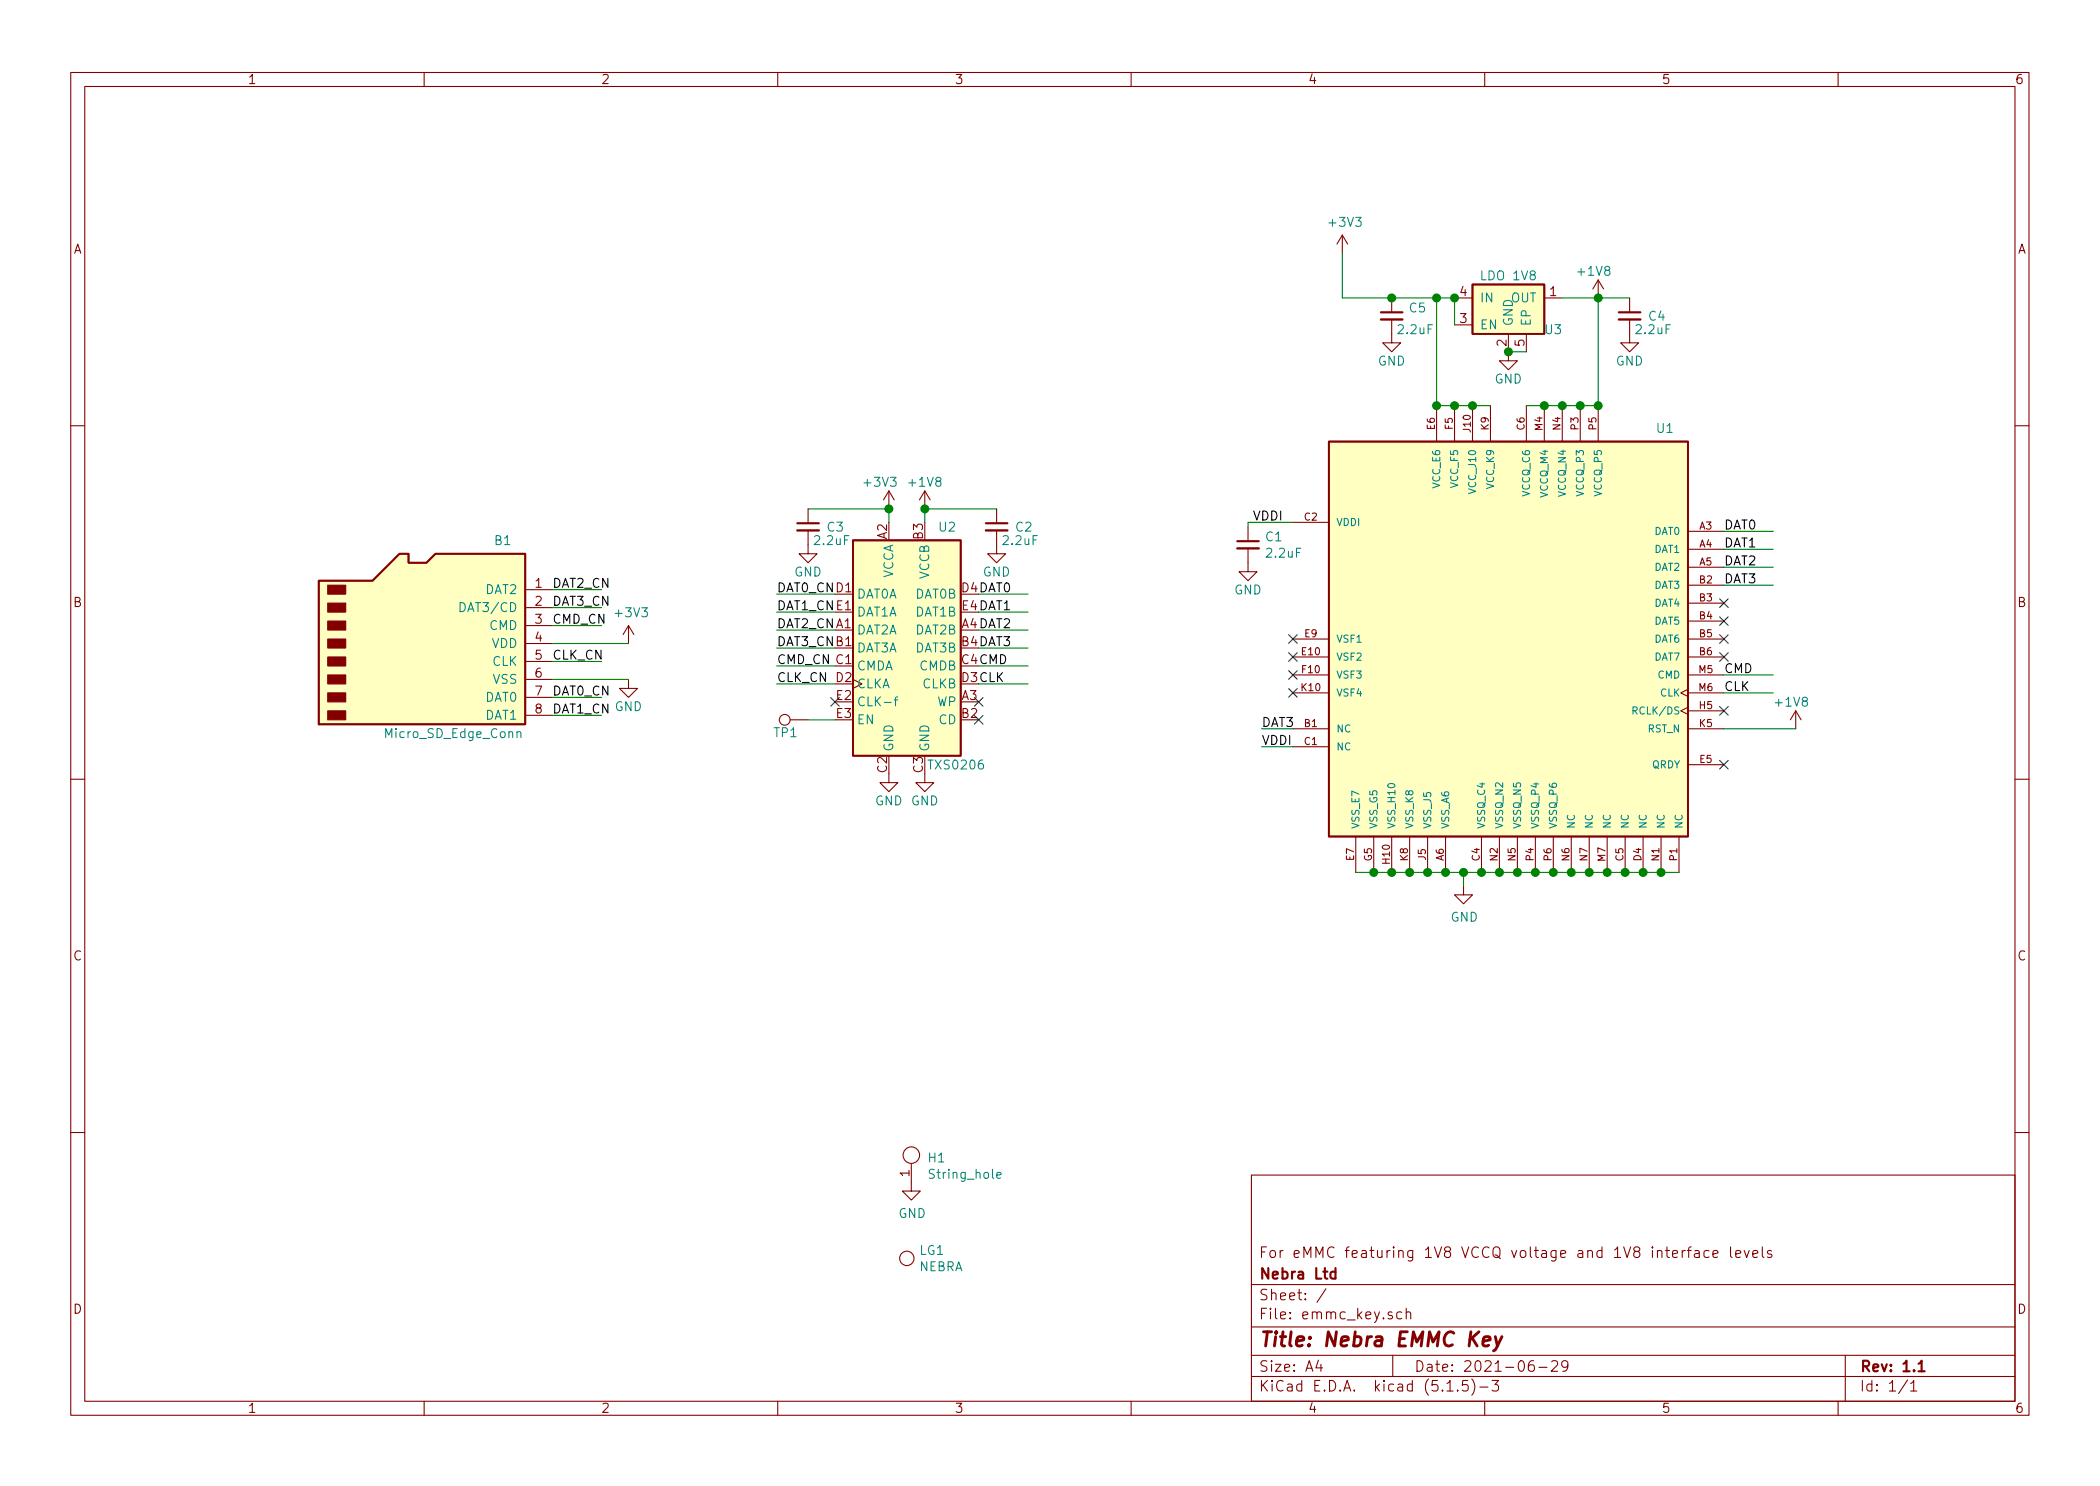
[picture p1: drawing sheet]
EESchema Schematic File Version 4
EELAYER 30 0
EELAYER END
$Descr A4 11693 8268
encoding utf-8
Sheet 1 1
Title "Nebra EMMC Key"
Date "2021-06-29"
Rev "1.1"
Comp "Nebra Ltd"
Comment1 "For eMMC featuring 1V8 VCCQ voltage and 1V8 interface levels"
Comment2 ""
Comment3 ""
Comment4 ""
$EndDescr
$Comp
L emms_key:EMMC_THGBMJG U1
U 1 1
P 8400 3550
F 0 "U1" H 9325 4725 50  0000 R CNN
F 1 "EMMC Module" H 9500 2375 50  0001 R CNN
F 2 "emmc_key:BGA153N50P14X14_1150X1300X80" H 5600 3150 50  0001 C CNN
F 3 "https://datasheet.lcsc.com/szlcsc/2004271813_TOSHIBA-THGBMJG6C1LBAIL_C524518.pdf" H 5600 3150 50  0001 C CNN
F 4 "THGAMRG8T13BAIL" H 8400 3550 50  0001 C CNN "Part Number"
F 5 "KIOXIA" H 8400 3550 50  0001 C CNN "Manufacturer"
F 6 "EMMC FLASH MODULE, 256GBIT 153FBGA" H 8400 3550 50  0001 C CNN "Description"
F 7 "11" H 8400 3550 50  0001 C CNN "Price [1k]"
	1    8400 3550
	1    0    0    -1  
$EndComp
$Comp
L emms_key:Micro_SD_Edge_Conn B1
U 1 1
P 2400 3625
F 0 "B1" H 2800 4250 50  0000 C CNN
F 1 "Micro_SD_Edge_Conn" H 2525 3175 50  0000 C CNN
F 2 "emmc_key:MICRO_SD_EDGE" H 3225 3425 50  0001 C CNN
F 3 "" H 3225 3425 50  0001 C CNN
	1    2400 3625
	1    0    0    -1  
$EndComp
Wire Wire Line
	9600 2950 9875 2950
Text Label 9600 2950 0    50   ~ 0
DAT0
Wire Wire Line
	9600 3050 9875 3050
Wire Wire Line
	9600 3150 9875 3150
Wire Wire Line
	9600 3250 9875 3250
Text Label 9600 3050 0    50   ~ 0
DAT1
Text Label 9600 3150 0    50   ~ 0
DAT2
Text Label 9600 3250 0    50   ~ 0
DAT3
Wire Wire Line
	3075 3875 3350 3875
Text Label 3075 3875 0    50   ~ 0
DAT0_CN
Wire Wire Line
	3075 3975 3350 3975
Wire Wire Line
	3075 3275 3350 3275
Wire Wire Line
	3075 3375 3350 3375
Text Label 3075 3975 0    50   ~ 0
DAT1_CN
Text Label 3075 3275 0    50   ~ 0
DAT2_CN
Text Label 3075 3375 0    50   ~ 0
DAT3_CN
Wire Wire Line
	9600 3750 9875 3750
Wire Wire Line
	9600 3850 9875 3850
Text Label 9600 3750 0    50   ~ 0
CMD
Text Label 9600 3850 0    50   ~ 0
CLK
Wire Wire Line
	3075 3475 3350 3475
Wire Wire Line
	3075 3675 3350 3675
Text Label 3075 3475 0    50   ~ 0
CMD_CN
Text Label 3075 3675 0    50   ~ 0
CLK_CN
$Comp
L power:GND #PWR0101
U 1 1
P 3500 3775
F 0 "#PWR0101" H 3500 3525 50  0001 C CNN
F 1 "GND" H 3500 3625 50  0000 C CNN
F 2 "" H 3500 3775 50  0001 C CNN
F 3 "" H 3500 3775 50  0001 C CNN
	1    3500 3775
	1    0    0    -1  
$EndComp
$Comp
L power:GND #PWR0102
U 1 1
P 8150 4925
F 0 "#PWR0102" H 8150 4675 50  0001 C CNN
F 1 "GND" H 8155 4752 50  0000 C CNN
F 2 "" H 8150 4925 50  0001 C CNN
F 3 "" H 8150 4925 50  0001 C CNN
	1    8150 4925
	1    0    0    -1  
$EndComp
Wire Wire Line
	3075 3775 3500 3775
$Comp
L power:+3V3 #PWR0103
U 1 1
P 3500 3575
F 0 "#PWR0103" H 3500 3425 50  0001 C CNN
F 1 "+3V3" H 3515 3748 50  0000 C CNN
F 2 "" H 3500 3575 50  0001 C CNN
F 3 "" H 3500 3575 50  0001 C CNN
	1    3500 3575
	1    0    0    -1  
$EndComp
$Comp
L power:+3V3 #PWR0104
U 1 1
P 7475 1400
F 0 "#PWR0104" H 7475 1250 50  0001 C CNN
F 1 "+3V3" H 7490 1573 50  0000 C CNN
F 2 "" H 7475 1400 50  0001 C CNN
F 3 "" H 7475 1400 50  0001 C CNN
	1    7475 1400
	1    0    0    -1  
$EndComp
Wire Wire Line
	3075 3575 3500 3575
$Comp
L Device:C_Small C1
U 1 1
P 6950 3025
F 0 "C1" H 7042 3071 50  0000 L CNN
F 1 "2.2uF" H 7042 2980 50  0000 L CNN
F 2 "Capacitor_SMD:C_0402_1005Metric" H 6950 3025 50  0001 C CNN
F 3 "" H 6950 3025 50  0001 C CNN
F 4 "CL05A225MP5NSNC" H 6950 3025 50  0001 C CNN "Part Number"
F 5 "Samsung" H 6950 3025 50  0001 C CNN "Manufacturer"
F 6 "0.045" H 6950 3025 50  0001 C CNN "Price [1k]"
F 7 "CAP CER 2.2UF 10V X7R 0603" H 6950 3025 50  0001 C CNN "Description"
	1    6950 3025
	1    0    0    -1  
$EndComp
$Comp
L power:GND #PWR0107
U 1 1
P 6950 3125
F 0 "#PWR0107" H 6950 2875 50  0001 C CNN
F 1 "GND" H 6950 2975 50  0000 C CNN
F 2 "" H 6950 3125 50  0001 C CNN
F 3 "" H 6950 3125 50  0001 C CNN
	1    6950 3125
	1    0    0    -1  
$EndComp
Wire Wire Line
	7200 2900 6950 2900
Wire Wire Line
	6950 2900 6950 2925
NoConn ~ 9600 3350
NoConn ~ 9600 3450
NoConn ~ 9600 3550
NoConn ~ 9600 3650
NoConn ~ 9600 3950
NoConn ~ 9600 4250
NoConn ~ 7200 3750
NoConn ~ 7200 3850
NoConn ~ 7200 3650
NoConn ~ 7200 3550
$Comp
L Device:C_Small C5
U 1 1
P 7750 1750
F 0 "C5" H 7842 1796 50  0000 L CNN
F 1 "2.2uF" H 7775 1675 50  0000 L CNN
F 2 "Capacitor_SMD:C_0402_1005Metric" H 7750 1750 50  0001 C CNN
F 3 "" H 7750 1750 50  0001 C CNN
F 4 "CL05A225MP5NSNC" H 7750 1750 50  0001 C CNN "Part Number"
F 5 "Samsung" H 7750 1750 50  0001 C CNN "Manufacturer"
F 6 "0.045" H 7750 1750 50  0001 C CNN "Price [1k]"
F 7 "CAP CER 2.2UF 10V X7R 0603" H 7750 1750 50  0001 C CNN "Description"
	1    7750 1750
	1    0    0    -1  
$EndComp
$Comp
L power:GND #PWR0105
U 1 1
P 7750 1850
F 0 "#PWR0105" H 7750 1600 50  0001 C CNN
F 1 "GND" H 7750 1700 50  0000 C CNN
F 2 "" H 7750 1850 50  0001 C CNN
F 3 "" H 7750 1850 50  0001 C CNN
	1    7750 1850
	1    0    0    -1  
$EndComp
$Comp
L Device:C_Small C3
U 1 1
P 4500 2925
F 0 "C3" H 4600 2925 50  0000 L CNN
F 1 "2.2uF" H 4525 2850 50  0000 L CNN
F 2 "Capacitor_SMD:C_0402_1005Metric" H 4500 2925 50  0001 C CNN
F 3 "" H 4500 2925 50  0001 C CNN
F 4 "CL05A225MP5NSNC" H 4500 2925 50  0001 C CNN "Part Number"
F 5 "Samsung" H 4500 2925 50  0001 C CNN "Manufacturer"
F 6 "0.045" H 4500 2925 50  0001 C CNN "Price [1k]"
F 7 "CAP CER 2.2UF 10V X7R 0603" H 4500 2925 50  0001 C CNN "Description"
	1    4500 2925
	1    0    0    -1  
$EndComp
$Comp
L power:GND #PWR0106
U 1 1
P 4500 3025
F 0 "#PWR0106" H 4500 2775 50  0001 C CNN
F 1 "GND" H 4500 2875 50  0000 C CNN
F 2 "" H 4500 3025 50  0001 C CNN
F 3 "" H 4500 3025 50  0001 C CNN
	1    4500 3025
	1    0    0    -1  
$EndComp
Wire Wire Line
	7750 1650 8000 1650
Connection ~ 7750 1650
Wire Wire Line
	7475 1400 7475 1650
Wire Wire Line
	7475 1650 7750 1650
$Comp
L emms_key:String_hole H1
U 1 1
P 5075 6425
F 0 "H1" V 5089 6513 50  0000 L CNN
F 1 "String_hole" V 5180 6513 50  0000 L CNN
F 2 "MountingHole:MountingHole_2.2mm_M2" H 5075 6425 50  0001 C CNN
F 3 "" H 5075 6425 50  0001 C CNN
	1    5075 6425
	0    1    1    0   
$EndComp
$Comp
L power:GND #PWR0108
U 1 1
P 5075 6575
F 0 "#PWR0108" H 5075 6325 50  0001 C CNN
F 1 "GND" H 5080 6402 50  0000 C CNN
F 2 "" H 5075 6575 50  0001 C CNN
F 3 "" H 5075 6575 50  0001 C CNN
	1    5075 6575
	1    0    0    -1  
$EndComp
$Comp
L emms_key:Logo LG1
U 1 1
P 5050 7000
F 0 "LG1" H 5118 7046 50  0000 L CNN
F 1 "NEBRA" H 5118 6955 50  0000 L CNN
F 2 "emmc_key:NEBRA_LOGO" H 4870 7005 50  0001 C CNN
F 3 "" H 4870 7005 50  0001 C CNN
	1    5050 7000
	1    0    0    -1  
$EndComp
Wire Wire Line
	7200 4050 7025 4050
Wire Wire Line
	7200 4150 7025 4150
Text Label 7025 4050 0    50   ~ 0
DAT3
Text Label 6975 2900 0    50   ~ 0
VDDI
Text Label 7025 4150 0    50   ~ 0
VDDI
Wire Wire Line
	8200 2250 8300 2250
Wire Wire Line
	8800 2250 8900 2250
Wire Wire Line
	8500 2250 8600 2250
Connection ~ 8800 2250
Connection ~ 8600 2250
Wire Wire Line
	8600 2250 8700 2250
Connection ~ 8700 2250
Wire Wire Line
	8700 2250 8800 2250
Wire Wire Line
	8200 2250 8100 2250
Connection ~ 8200 2250
Connection ~ 8100 2250
Wire Wire Line
	8100 2250 8000 2250
Wire Wire Line
	7550 4850 7650 4850
Connection ~ 7650 4850
Wire Wire Line
	7650 4850 7750 4850
Connection ~ 7750 4850
Wire Wire Line
	7750 4850 7850 4850
Connection ~ 7850 4850
Wire Wire Line
	7850 4850 7950 4850
Connection ~ 7950 4850
Wire Wire Line
	7950 4850 8050 4850
Connection ~ 8050 4850
Wire Wire Line
	8050 4850 8150 4850
Connection ~ 8250 4850
Wire Wire Line
	8250 4850 8350 4850
Connection ~ 8350 4850
Wire Wire Line
	8350 4850 8450 4850
Connection ~ 8450 4850
Wire Wire Line
	8450 4850 8550 4850
Connection ~ 8550 4850
Wire Wire Line
	8550 4850 8650 4850
Connection ~ 8650 4850
Wire Wire Line
	8650 4850 8750 4850
Connection ~ 8750 4850
Wire Wire Line
	8750 4850 8850 4850
Connection ~ 8850 4850
Wire Wire Line
	8850 4850 8950 4850
Connection ~ 8950 4850
Wire Wire Line
	8950 4850 9050 4850
Connection ~ 9050 4850
Wire Wire Line
	9050 4850 9150 4850
Wire Wire Line
	8150 4925 8150 4850
Connection ~ 8150 4850
Wire Wire Line
	8150 4850 8250 4850
Wire Wire Line
	9150 4850 9250 4850
Connection ~ 9150 4850
Connection ~ 9250 4850
Wire Wire Line
	9250 4850 9350 4850
Wire Wire Line
	9600 4050 10000 4050
$Comp
L emms_key:NCP177 U3
U 1 1
P 8400 1650
F 0 "U3" H 8650 1475 50  0000 C CNN
F 1 "LDO 1V8" H 8400 1775 50  0000 C CNN
F 2 "Package_DFN_QFN:UDFN-4-1EP_1x1mm_P0.65mm_EP0.48x0.48mm" H 9225 1450 50  0001 C CNN
F 3 "https://www.onsemi.com/pdf/datasheet/ncp177-d.pdf" H 9225 1450 50  0001 C CNN
F 4 "1V8 Linear Voltage Regulator, 500mA 4-XDFN" H 8400 1650 50  0001 C CNN "Description"
F 5 "ON Semiconductor" H 8400 1650 50  0001 C CNN "Manufacturer"
F 6 "NCP177AMX180TCG" H 8400 1650 50  0001 C CNN "Part Number"
F 7 "0.1" H 8400 1650 50  0001 C CNN "Price [1k]"
F 8 "Alternative: GPL622518H4" H 8400 1650 50  0001 C CNN "Note"
	1    8400 1650
	1    0    0    -1  
$EndComp
$Comp
L power:GND #PWR0109
U 1 1
P 8400 1950
F 0 "#PWR0109" H 8400 1700 50  0001 C CNN
F 1 "GND" H 8400 1800 50  0000 C CNN
F 2 "" H 8400 1950 50  0001 C CNN
F 3 "" H 8400 1950 50  0001 C CNN
	1    8400 1950
	1    0    0    -1  
$EndComp
Wire Wire Line
	8900 1650 8900 2250
Connection ~ 8900 2250
Connection ~ 8900 1650
$Comp
L power:+3V3 #PWR0110
U 1 1
P 4950 2825
F 0 "#PWR0110" H 4950 2675 50  0001 C CNN
F 1 "+3V3" H 4900 2975 50  0000 C CNN
F 2 "" H 4950 2825 50  0001 C CNN
F 3 "" H 4950 2825 50  0001 C CNN
	1    4950 2825
	1    0    0    -1  
$EndComp
$Comp
L power:+1V8 #PWR0111
U 1 1
P 8900 1650
F 0 "#PWR0111" H 8900 1500 50  0001 C CNN
F 1 "+1V8" H 8875 1800 50  0000 C CNN
F 2 "" H 8900 1650 50  0001 C CNN
F 3 "" H 8900 1650 50  0001 C CNN
	1    8900 1650
	1    0    0    -1  
$EndComp
Wire Wire Line
	8900 1650 9075 1650
$Comp
L power:+1V8 #PWR0112
U 1 1
P 10000 4050
F 0 "#PWR0112" H 10000 3900 50  0001 C CNN
F 1 "+1V8" H 9975 4200 50  0000 C CNN
F 2 "" H 10000 4050 50  0001 C CNN
F 3 "" H 10000 4050 50  0001 C CNN
	1    10000 4050
	1    0    0    -1  
$EndComp
$Comp
L power:+1V8 #PWR0113
U 1 1
P 5150 2825
F 0 "#PWR0113" H 5150 2675 50  0001 C CNN
F 1 "+1V8" H 5150 2975 50  0000 C CNN
F 2 "" H 5150 2825 50  0001 C CNN
F 3 "" H 5150 2825 50  0001 C CNN
	1    5150 2825
	1    0    0    -1  
$EndComp
$Comp
L emms_key:TXS0206 U2
U 1 1
P 5050 3600
F 0 "U2" H 5275 4275 50  0000 C CNN
F 1 "TXS0206" H 5325 2950 50  0000 C CNN
F 2 "emmc_key:BGA20N40P5X4_195X155X50N" H 5050 2850 50  0001 C CNN
F 3 "www.ti.com/lit/ds/symlink/txs0206.pdf" H 5050 3500 50  0001 C CNN
F 4 "SDIO,MMC Voltage Level Translator Bidirectional" H 5050 3600 50  0001 C CNN "Description"
F 5 "Texas Instruments" H 5050 3600 50  0001 C CNN "Manufacturer"
F 6 "TXS0206YFPR" H 5050 3600 50  0001 C CNN "Part Number"
F 7 "0.84" H 5050 3600 50  0001 C CNN "Price [1k]"
	1    5050 3600
	1    0    0    -1  
$EndComp
Wire Wire Line
	5450 3500 5725 3500
Wire Wire Line
	5450 3600 5725 3600
Text Label 5450 3500 0    50   ~ 0
DAT2
Text Label 5450 3600 0    50   ~ 0
DAT3
Wire Wire Line
	5450 3700 5725 3700
Text Label 5450 3700 0    50   ~ 0
CMD
Wire Wire Line
	5450 3300 5725 3300
Text Label 5450 3300 0    50   ~ 0
DAT0
Wire Wire Line
	5450 3400 5725 3400
Text Label 5450 3400 0    50   ~ 0
DAT1
Wire Wire Line
	5450 3800 5725 3800
Text Label 5450 3800 0    50   ~ 0
CLK
NoConn ~ 5450 3900
NoConn ~ 5450 4000
$Comp
L power:GND #PWR0114
U 1 1
P 4950 4300
F 0 "#PWR0114" H 4950 4050 50  0001 C CNN
F 1 "GND" H 4950 4150 50  0000 C CNN
F 2 "" H 4950 4300 50  0001 C CNN
F 3 "" H 4950 4300 50  0001 C CNN
	1    4950 4300
	1    0    0    -1  
$EndComp
$Comp
L power:GND #PWR0115
U 1 1
P 5150 4300
F 0 "#PWR0115" H 5150 4050 50  0001 C CNN
F 1 "GND" H 5150 4150 50  0000 C CNN
F 2 "" H 5150 4300 50  0001 C CNN
F 3 "" H 5150 4300 50  0001 C CNN
	1    5150 4300
	1    0    0    -1  
$EndComp
Text Label 4325 3600 0    50   ~ 0
DAT3_CN
Text Label 4325 3700 0    50   ~ 0
CMD_CN
Text Label 4325 3500 0    50   ~ 0
DAT2_CN
Wire Wire Line
	4650 3500 4325 3500
Wire Wire Line
	4650 3400 4325 3400
Wire Wire Line
	4650 3300 4325 3300
Wire Wire Line
	4650 3600 4325 3600
Wire Wire Line
	4325 3700 4650 3700
Wire Wire Line
	4650 3800 4325 3800
Text Label 4325 3800 0    50   ~ 0
CLK_CN
Text Label 4325 3300 0    50   ~ 0
DAT0_CN
Text Label 4325 3400 0    50   ~ 0
DAT1_CN
NoConn ~ 4650 3900
Wire Wire Line
	4950 2825 4950 2900
Wire Wire Line
	5150 2825 5150 2900
Wire Wire Line
	5150 2825 5550 2825
Connection ~ 5150 2825
$Comp
L Connector:TestPoint TP1
U 1 1
P 4500 4000
F 0 "TP1" V 4425 4125 50  0000 C CNN
F 1 "TestPoint" V 4604 4072 50  0001 C CNN
F 2 "TestPoint:TestPoint_Pad_D1.0mm" H 4700 4000 50  0001 C CNN
F 3 "~" H 4700 4000 50  0001 C CNN
	1    4500 4000
	0    -1   -1   0   
$EndComp
Wire Wire Line
	4500 4000 4650 4000
$Comp
L power:GND #PWR0116
U 1 1
P 9075 1850
F 0 "#PWR0116" H 9075 1600 50  0001 C CNN
F 1 "GND" H 9075 1700 50  0000 C CNN
F 2 "" H 9075 1850 50  0001 C CNN
F 3 "" H 9075 1850 50  0001 C CNN
	1    9075 1850
	1    0    0    -1  
$EndComp
$Comp
L Device:C_Small C4
U 1 1
P 9075 1750
F 0 "C4" H 9175 1750 50  0000 L CNN
F 1 "2.2uF" H 9100 1675 50  0000 L CNN
F 2 "Capacitor_SMD:C_0402_1005Metric" H 9075 1750 50  0001 C CNN
F 3 "" H 9075 1750 50  0001 C CNN
F 4 "CL05A225MP5NSNC" H 9075 1750 50  0001 C CNN "Part Number"
F 5 "Samsung" H 9075 1750 50  0001 C CNN "Manufacturer"
F 6 "0.045" H 9075 1750 50  0001 C CNN "Price [1k]"
F 7 "CAP CER 2.2UF 10V X7R 0603" H 9075 1750 50  0001 C CNN "Description"
	1    9075 1750
	1    0    0    -1  
$EndComp
$Comp
L Device:C_Small C2
U 1 1
P 5550 2925
F 0 "C2" H 5650 2925 50  0000 L CNN
F 1 "2.2uF" H 5575 2850 50  0000 L CNN
F 2 "Capacitor_SMD:C_0402_1005Metric" H 5550 2925 50  0001 C CNN
F 3 "" H 5550 2925 50  0001 C CNN
F 4 "CL05A225MP5NSNC" H 5550 2925 50  0001 C CNN "Part Number"
F 5 "Samsung" H 5550 2925 50  0001 C CNN "Manufacturer"
F 6 "0.045" H 5550 2925 50  0001 C CNN "Price [1k]"
F 7 "CAP CER 2.2UF 10V X7R 0603" H 5550 2925 50  0001 C CNN "Description"
	1    5550 2925
	1    0    0    -1  
$EndComp
$Comp
L power:GND #PWR0117
U 1 1
P 5550 3025
F 0 "#PWR0117" H 5550 2775 50  0001 C CNN
F 1 "GND" H 5550 2875 50  0000 C CNN
F 2 "" H 5550 3025 50  0001 C CNN
F 3 "" H 5550 3025 50  0001 C CNN
	1    5550 3025
	1    0    0    -1  
$EndComp
Wire Wire Line
	4500 2825 4950 2825
Connection ~ 4950 2825
Wire Wire Line
	8500 1950 8400 1950
Connection ~ 8400 1950
Wire Wire Line
	8000 2250 8000 1650
Connection ~ 8000 2250
Wire Wire Line
	8100 1800 8100 1650
Wire Wire Line
	8100 1650 8000 1650
Connection ~ 8100 1650
Connection ~ 8000 1650
Wire Wire Line
	8700 1650 8900 1650
$EndSCHEMATC
